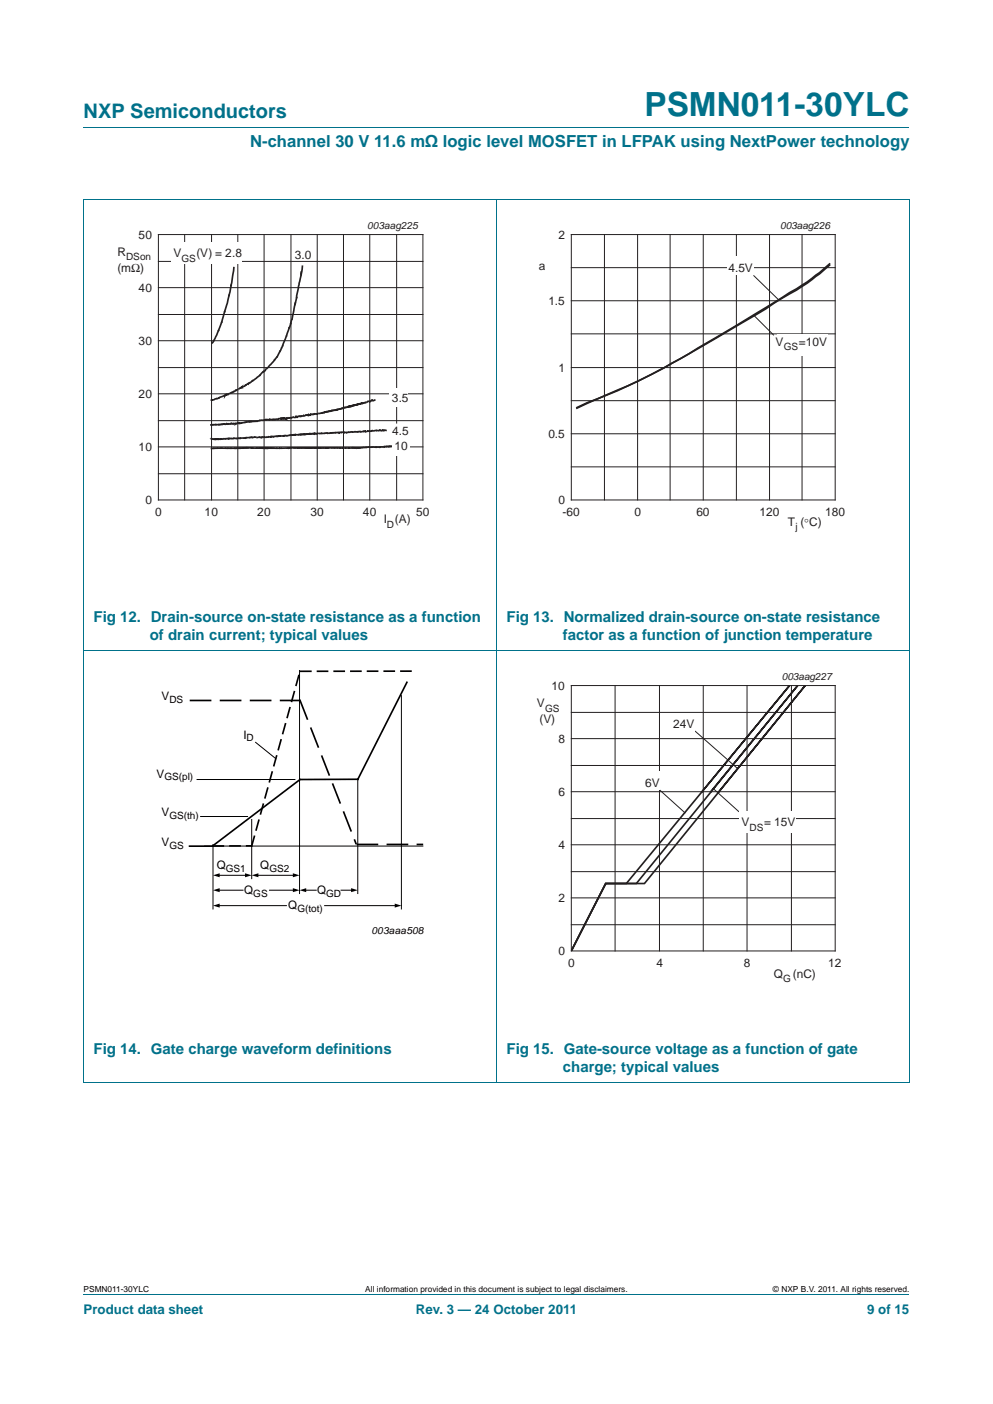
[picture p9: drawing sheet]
<svg xmlns="http://www.w3.org/2000/svg" width="210mm" height="297mm" viewBox="0 0 210 297" stroke-linecap="round" stroke-linejoin="round" font-family="sans-serif">
<path d="M17.7 27h174.6M17.6 42.1h174.7M17.7 42.2v186.7M105 42.1v186.9M192.3 42.2v186.7M17.6 137.6h174.7M17.6 228.9h174.7M17.7 273.9h174.6" fill="none" stroke="#00718a" stroke-width=".21"/>
<g fill="none" stroke="#231f20" stroke-width=".21">
<path d="M33.5 55.3h55.9M33.5 49.6h55.9v56.2h-55.9zM39 49.6v56.2M44.7 49.6v56.2M50.3 49.6v56.2M55.8 49.6v56.2M61.5 49.6v56.2M67.1 49.6v56.2M72.6 49.6v56.2M78.2 49.6v56.2M83.9 49.6v56.2M33.5 77.8h55.9"/>
<path d="M33.5 66.5h55.9M33.5 72.1h55.9M33.5 60.9h55.9M33.5 89h55.9M33.5 94.5h55.9M33.5 83.3h55.9M33.5 100.2h55.9"/>
</g>
<g fill="none" stroke="#231f20" stroke-width=".35">
<path d="M49.5 56.6l-.7 3.8M63.7 57.5l-1 5.4M63.9 56.3l-.2 1.9M48.9 60.4l-.8 3.7-1.2 4-1.1 2.9-.9 1.6M55.7 78.6l-.8 .8-1.5 1.2M56.2 78.1l-.5 .6M58.5 75.6l-2.1 2.4M59.5 73.6l-.9 1.9M59.8 73.2l-.2 .3M60.5 71.1l-.7 2M61.7 67.6l-1.1 3.4M62.7 62.9l-.9 4.6"/>
<path d="M44.7 92.8l.8 .2M45.2 94.8l-.5 .1M45.6 89.8h.1M45.6 94.8h-.5M45.8 84.3l-1.1 .3M46.2 92.9l-.6 .1M46.3 89.9h.2M46.6 92.9h-.3M46.9 89.8l-2.2 .1 .3-.1M46.9 94.8h-.3M47.1 92.9h-.5M47.6 94.8h-1.8"/>
<path d="M47.7 94.8h1M47.9 89.7l-.9 .1M47.9 89.6l.4 .1M48.2 83.4l-2.3 .9M48.2 92.8h-.9M48.7 89.7h-.5M48.7 94.8h1.2M48.9 89.6h-.2M49 92.8h-.7M49 83l-.8 .5M49.1 89.6h.1M49.4 82.9l-.4 .2"/>
<path d="M49.9 89.6h-.6M49.9 92.8h-.8M50.2 82.4l-.8 .5M50.4 89.5l-.3 .1M50.4 92.7l-.4 .1M50.7 94.8l-.9 .1M50.8 92.7h-.2M51 89.5h-.5M51.5 92.7h-.7M52 94.7l-1.2 .1M52.1 89.3h-.2M52.2 94.7h.2"/>
<path d="M52.4 81.2l-1.8 1.1M52.7 81l-.2 .3M52.8 89.2l-2.2 .4M52.8 92.6l-1.2 .1M52.9 92.5h.4M53.1 89.2h-.3M53.3 94.8h1M53.4 80.5l-.7 .5M53.5 94.8h-3.3M54.1 92.5h-.9M54.3 94.8h2h-1M54.3 94.8h5.1"/>
<path d="M54.3 89.1l-1.5 .1M54.9 89l-.4 .1M55.6 92.4l-1.2 .2M55.7 88.9l-.7 .1M55.8 92.5h.4M56 88.8h.3M56.3 88.8h.5M56.8 94.8h-.6M57 88.7v.1M57.2 88.7l.9 .1M57.3 92.4h.1l-1 .1M57.4 94.8h-.5"/>
<path d="M57.4 92.4h.3M57.9 94.8h-.8M58.4 88.7h-.2M58.6 92.3l-.8 .1M59.4 92.2l-.9 .1M59.7 92.2h.2M60.1 88.5l-1.5 .2M60.1 88.5v.1h-.8h1.3M60.2 94.8h-.7M60.5 94.8h.5M60.6 92.2h-.7M61.3 94.8h6.4"/>
<path d="M61.5 94.8h-.7M61.5 92.1l-.8 .1M61.6 88.4h-.9l-.1 .2M62 88.2l-.3 .2M62.1 92h-.4M62.6 94.8h-.4M62.6 88.1v.2h-.4M62.8 94.8h-.1h1M63.6 88.1h-.4l-.4 .2v-.1M63.8 94.8h.4M64 91.9l-.9 .1M64.5 94.8h.9h-.3"/>
<path d="M64.8 91.8l-.7 .1h.2M65 91.8h.1M65.3 87.7l-.9 .3h-.6M65.8 87.6l-.2 .2h-.4M65.8 91.8h-.7M65.9 94.8h-.4h.2M66.4 91.7l-1.3 .1M66.6 94.8h-1.2M66.6 94.8h.2M66.6 94.8h1.4M66.7 91.7l-4.5 .3M67.1 94.7l.1 .1"/>
<path d="M67.2 87.5l-1.2 .2M67.2 91.7l-.8 .1M67.5 94.8h.3M68.3 87.3l-.3 .1M68.3 94.8h-.2M68.4 94.8h.3M68.7 91.7h-1.2M69.4 87l-.8 .3M70.1 94.8h-1.3M70.4 91.6h-1.6M70.8 86.8l-1.2 .2M70.8 94.8h-.5"/>
<path d="M70.9 94.8h1.1M70.9 91.6h-.8M70.9 91.5l.7 .1M71.8 86.5l-.9 .3 .4-.1M72.2 91.5h-.6M72.3 86.4l-4.8 1.1M72.4 91.4l.4 .1M73.2 86.2l-1.1 .3M73.7 91.4l-.9 .1M73.7 94.8h-1.9M74.3 86l-.9 .1M74.4 94.8h-.6"/>
<path d="M74.5 94.8h.8M75 85.7l-.5 .1M75 91.4l-1.2 .1M75.1 91.3l.6 .1M75.8 94.8h-.2M76.1 85.4l-.8 .3M76.7 85.4l-2.9 .6 2.5-.6M76.7 91.3h-1.1M76.7 94.7h-2.1M77.4 94.6l-.4 .1M77.4 91.3h-.5M77.4 85.1l-.7 .2"/>
<path d="M77.9 94.6l-.4 .1M78.1 91.2h-.4M78.1 94.6h.5M78.6 91.2h-.6M78.6 91.1h.3M78.9 94.6h-.2M79.1 94.6h.4M79.2 84.6l-.2 .2-.4-.2-.4 .4-.1-.1-.4 .1M79.5 91.1l-.4 .1M81 94.6h-1.3M81.6 91.1h-1.9M81.7 94.5l-.4 .1"/>
<path d="M82.8 94.4l-1 .1"/>
</g>
<path d="M82.7 88.9v.7h4v3.3h-4z" fill-rule="evenodd" fill="#fff"/>
<g fill="#fff">
<path d="M61.9 50.9h4v4h-4z"/>
<path d="M36.3 51.3h14.9v4.5h-14.9z"/>
<path d="M83 92.4h3.6v4h-3.6z"/>
<path d="M82.3 82.1h4v4h-4z"/>
</g>
<path d="M20.4 46.7h81.9v66.3h-81.9z" fill="none" stroke="#fff" stroke-width=".21"/>
<g fill="none" stroke="#231f20" stroke-width=".21">
<path d="M120.8 56.6h55.8M120.8 49.6h55.8v56.2h-55.8zM127.8 49.6v56.2M134.8 49.6v56.2M141.7 49.6v56.2M148.7 49.6v56.2M155.7 49.6v56.2M159.4 58.3l5.1 5M162.7 49.6v56.2M169.6 49.6v56.2M120.8 70.6h55.8M120.8 77.8h55.8"/>
<path d="M120.8 63.6h55.8M159.5 66.8l4.1 4.1M120.8 98.8h55.8M120.8 84.8h55.8M120.8 91.8h55.8"/>
</g>
<path d="M175.4 55.8a43.9 43.9 0 0 1-8.4 6.1l-15.4 9.4a172.8 172.8 0 0 1-21 11.2l-8.6 3.7M175.4 56.1a47.6 47.6 0 0 1-10 7 434.5 434.5 0 0 1-30.3 17.4l-4.5 2.2-8.6 3.7" fill="none" stroke="#231f20" stroke-width=".35"/>
<g fill="#fff">
<path d="M164.3 70.8h10.7v4.5h-10.7z"/>
<path d="M153.6 54.3h5.7v4h-5.7z"/>
</g>
<path d="M107.7 46.7h81.9v66.3h-81.9z" fill="none" stroke="#fff" stroke-width=".21"/>
<path d="M86 144.4l-10.3 20.5h-12.3l-18.4 14M40.1 179h4.9" fill="none" stroke="#000" stroke-width=".35"/>
<g fill="none" stroke="#000" stroke-width=".21">
<path d="M54.1 157.1l4.2 3.4M63.3 141.8v47.2M84.9 147.2v45.1M41.7 164.9h20.7M42.4 172.7h9.9M43.3 179h46.1M45 178.7v13.6M53.2 173.4v12.5M75.7 164.8v24.2M46.2 191.6h14.4M46.2 185.2h5.9M46.2 188.3h5.2"/>
<path d="M54.4 185.2h7.8M57 188.3h5.2M64.5 188.3h2.4M68.7 191.6h15.1M72.1 188.3h2.4"/>
</g>
<path d="M40.3 148.2h22.9M63.4 148.2l11.9 30.3M75.6 178.7h13.7" fill="none" stroke="#000" stroke-width=".35" stroke-dasharray="4.2 2.1"/>
<path d="M63.6 142h24.6M45.1 179h8.1M53.2 179l10.2-36.9" fill="none" stroke="#000" stroke-width=".35" stroke-dasharray="2.1 1.4"/>
<path d="M45 191.6l1.5-.4v.8zM45 188.3l1.5-.4v.9zM45 185.2l1.5-.4v.8zM51.8 184.8l1.4 .4-1.4 .4zM53.2 185.2l1.4-.4v.8zM61.9 184.8l1.4 .4-1.4 .4zM61.9 187.9l1.4 .4-1.4 .5zM63.3 188.3l1.5-.4v.9zM74.2 187.9l1.5 .4-1.5 .5zM83.5 191.2l1.4 .4-1.4 .4z" fill="#000"/>
<g fill="none" stroke="#231f20" stroke-width=".21">
<path d="M120.8 150.7h55.8M120.8 145h55.8v56.2h-55.8zM120.8 156.3h55.8M130.1 145v56.2M139.5 145v56.2M147 154.7l9 7.9M148.7 145v56.2M158 145v56.2M167.4 145v56.2M120.8 173.2h55.8M120.8 162h55.8M120.8 178.7h55.8"/>
<path d="M120.8 167.5h55.8M139.5 167.1l5.4 4.9M150.8 166.8l5.4 4.9M120.8 195.6h55.8M120.8 184.4h55.8M120.8 190h55.8"/>
</g>
<path d="M148.4 167.5l18.6-22.5-34.6 41.9h-4.3l-7.3 14.3M150.3 167.5l18.4-22.5-34.1 41.9h-6.5l-7.3 14.3M152 167.5l18.3-22.5-34 41.9h-8.2l-7.3 14.3" fill="none" stroke="#231f20" stroke-width=".35"/>
<g fill="#fff">
<path d="M156.4 171.7h11.9v4.5h-11.9z"/>
<path d="M142 151.2h5v4h-5z"/>
<path d="M136 163.2h3.6v3.9h-3.6z"/>
</g>
<path d="M107.7 142.1h81.9v66.4h-81.9z" fill="none" stroke="#fff" stroke-width=".21"/>
<text font-size="7" fill="#00718a" x="136.3" y="24.6">PSMN011-30YLC</text>
<text font-size="4.2" fill="#00718a" x="17.7" y="24.9">NXP Semiconductors</text>
<text font-size="3.5" fill="#00718a" x="52.9" y="31.1">N-channel 30 V 11.6 mΩ logic level MOSFET in LFPAK using NextPower technology</text>
<g font-size="3.2" fill="#00718a">
<text x="19.8" y="131.6">Fig 12. Drain-source on-state resistance as a function</text>
<text x="107.1" y="131.6">Fig 13. Normalized drain-source on-state resistance</text>
<text x="31.7" y="135.4">of drain current; typical values</text>
<text x="119" y="135.4">factor as a function of junction temperature</text>
<text x="19.8" y="222.9">Fig 14. Gate charge waveform definitions</text>
<text x="107.1" y="222.9">Fig 15. Gate-source voltage as a function of gate</text>
<text x="119" y="226.8">charge; typical values</text>
</g>
<g font-size="2.8" fill="#00718a">
<text x="17.7" y="277.9">Product data sheet</text>
<text x="87.9" y="277.9">Rev. 3 — 24 October 2011</text>
<text x="183.4" y="277.9">9 of 15</text>
</g>
<g font-size="2.5" fill="#231f20">
<text x="29.3" y="50.5">50</text>
<text x="118.1" y="50.5">2</text>
<text x="24.9" y="57.6">(mΩ)</text>
<text x="24.9" y="54.1">R</text>
<text x="36.7" y="54.5">V</text>
<text x="41.6" y="54.5">(V) = 2.8</text>
<text x="62.3" y="54.8">3.0</text>
<text x="113.9" y="57.1">a</text>
<text x="154" y="57.5">4.5V</text>
<text x="29.3" y="61.7">40</text>
<text x="116" y="64.5">1.5</text>
<text x="29.3" y="73">30</text>
<text x="164" y="73.2">V</text>
<text x="168.9" y="73.2">=10V</text>
<text x="118.1" y="78.7">1</text>
<text x="29.3" y="84.2">20</text>
<text x="82.9" y="85">3.5</text>
<text x="29.3" y="95.4">10</text>
<text x="82.9" y="92">4.5</text>
<text x="83.4" y="95.3">10</text>
<text x="116" y="92.7">0.5</text>
<text x="30.8" y="106.7">0</text>
<text x="118.1" y="106.7">0</text>
<text x="32.8" y="109.2">0</text>
<text x="43.3" y="109.2">10</text>
<text x="54.4" y="109.2">20</text>
<text x="65.6" y="109.2">30</text>
<text x="76.7" y="109.2">40</text>
<text x="81.1" y="110.7">I (A)</text>
<text x="88" y="109.2">50</text>
<text x="119" y="109.2">-60</text>
<text x="134.2" y="109.2">0</text>
<text x="147.3" y="109.2">60</text>
<text x="160.6" y="109.2">120</text>
<text x="166.6" y="111.3">T (°C)</text>
<text x="174.5" y="109.2">180</text>
<text x="113.5" y="149.6">V</text>
<text x="116.6" y="145.9">10</text>
<text x="114.1" y="153.1">(V)</text>
<text x="142.4" y="154.1">24V</text>
<text x="118.1" y="157.1">8</text>
<text x="136.4" y="166.4">6V</text>
<text x="118.1" y="168.4">6</text>
<text x="118.1" y="179.6">4</text>
<text x="156.8" y="174.9">V</text>
<text x="161.6" y="174.9">= 15V</text>
<text x="118.1" y="190.8">2</text>
<text x="118.1" y="202.1">0</text>
<text x="120.1" y="204.6">0</text>
<text x="138.8" y="204.6">4</text>
<text x="157.3" y="204.6">8</text>
<text x="163.7" y="206.8">Q</text>
<text x="167.7" y="206.8">(nC)</text>
<text x="175.2" y="204.6">12</text>
</g>
<g font-size="2.5">
<text x="34.2" y="148.2">V</text>
<text x="51.5" y="156.3">I</text>
<text x="33.1" y="164.6">V</text>
<text x="34.2" y="172.7">V</text>
<text x="34.2" y="179">V</text>
<text x="45.8" y="183.9">Q</text>
<text x="55" y="183.9">Q</text>
<text x="51.6" y="189.2">Q</text>
<text x="67.1" y="189.2">Q</text>
<text x="61" y="192.4">Q</text>
</g>
<g font-size="2.1" fill="#231f20">
<text x="77.7" y="48.4">003aag225</text>
<text x="165" y="48.4">003aag226</text>
<text x="26.7" y="55.1">DSon</text>
<text x="38.4" y="55.4">GS</text>
<text x="165.7" y="74.1">GS</text>
<text x="81.8" y="111.7">D</text>
<text x="168.2" y="112.2">j</text>
<text x="165.3" y="143.8">003aag227</text>
<text x="115.3" y="150.6">GS</text>
<text x="158.5" y="175.8">DS</text>
<text x="165.6" y="207.8">G</text>
</g>
<g font-size="2.1">
<text x="35.8" y="148.7">DS</text>
<text x="52.2" y="156.8">D</text>
<text x="34.8" y="165.1">GS(pl)</text>
<text x="35.8" y="173.2">GS(th)</text>
<text x="35.8" y="179.5">GS</text>
<text x="47.7" y="184.4">GS1</text>
<text x="57" y="184.4">GS2</text>
<text x="53.6" y="189.7">GS</text>
<text x="69" y="189.7">GD</text>
<text x="62.9" y="192.9">G(tot)</text>
<text x="78.6" y="197.7">003aaa508</text>
</g>
<g font-size="1.8">
<text x="17.7" y="273.3">PSMN011-30YLC</text>
<text x="77.2" y="273.3">All information provided in this document is subject to legal disclaimers.</text>
<text x="163.5" y="273.3">© NXP B.V. 2011. All rights reserved.</text>
</g>
</svg>
